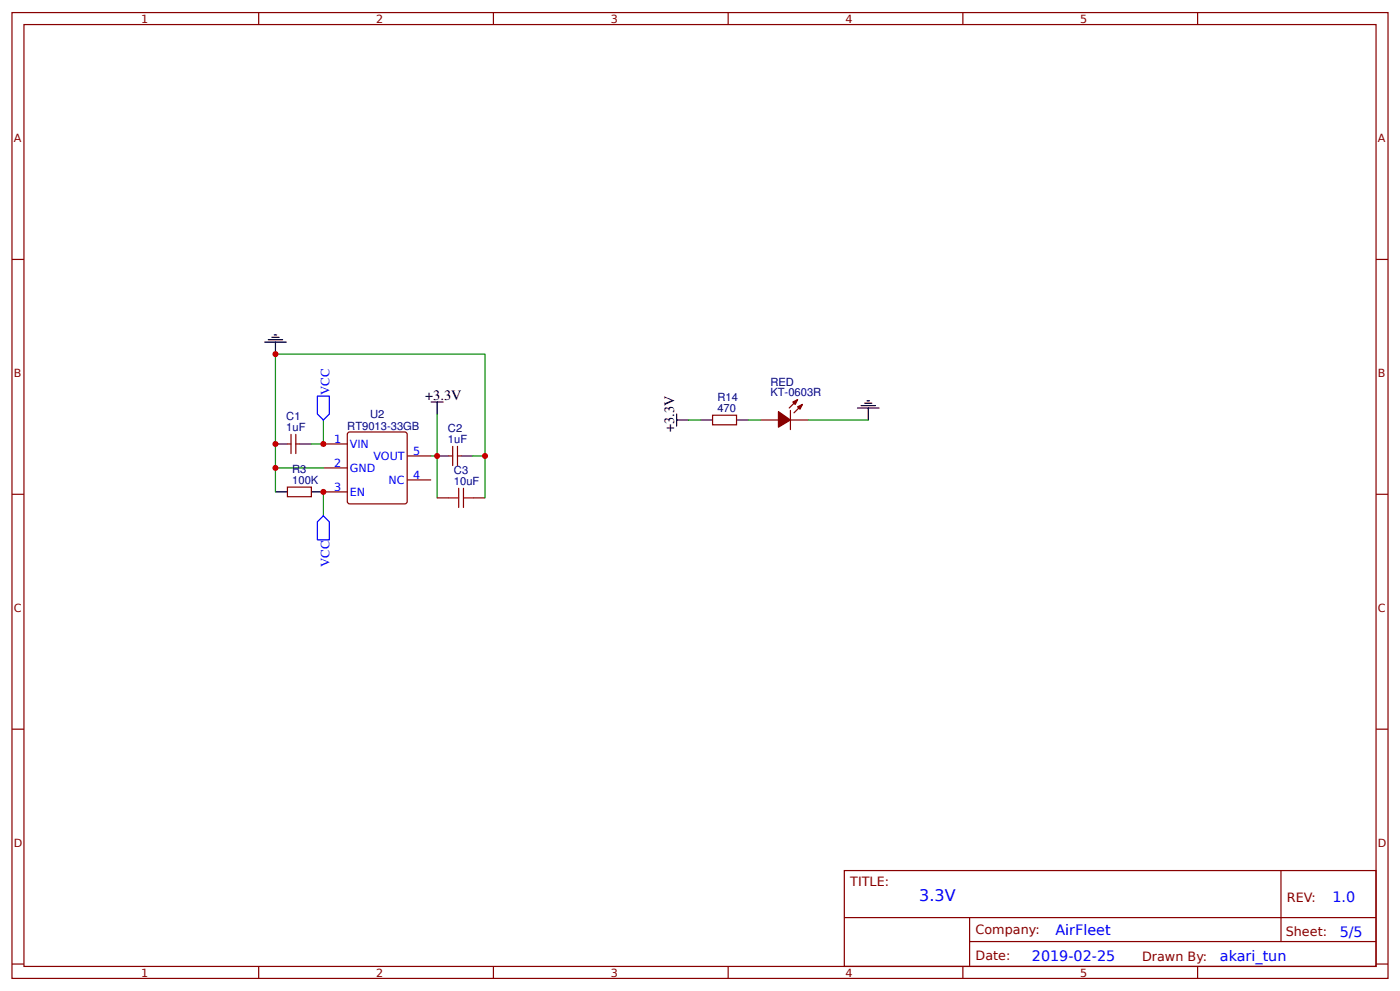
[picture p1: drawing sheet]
<svg xmlns="http://www.w3.org/2000/svg" width="309mm" height="219mm" viewBox="0 0 309 219" stroke-linecap="round" stroke-linejoin="round" font-family="sans-serif">
<g fill="none" stroke="#800" stroke-width=".26">
<path d="M2.6 2.8h304.1v213.2h-304.1zM5.3 5.4h298.7v208h-298.7zM57.1 2.8v2.6M109 2.8v2.6M160.9 2.8v2.6M212.7 2.8v2.6M264.6 2.8v2.6M2.6 57.3h2.7M304 57.3h2.7M63.5 98h.8M64.3 95.9v4.2M65.4 98h.7"/>
<path d="M65.4 95.9v4.2M71.4 98h5.3M76.8 95.6l.5-.2h12.1l.5 .2 .1 15.1-.3 .5-12.4 .1-.5-.3zM100 98.6v4.2M101.1 98.6v4.2M157.4 91.7h5.3v2.1h-5.3zM168 92.7h4M174.6 92.7h4M174.6 90.6v4.3M176.2 88.2l-1.8 1.9M177.3 89.3l-1.9 1.8M2.6 109.1h2.7"/>
<path d="M63.5 107.6h5.3v2.1h-5.3zM71.4 103.3h5.3M71.4 108.6h5.3M90 106h5.2M90 100.7h5.2M96.6 109.9h2.6M99.2 100.7h.8M101.1 100.7h.8M104.5 109.9h2.7M304 109.1h2.7M2.6 161h2.7M304 161h2.7"/>
<path d="M186.5 192.2h117.5v21.2h-117.5zM283 192.2v15.7M2.6 212.9h2.7M57.1 213.4v2.6M109 213.4v2.6M160.9 213.4v2.6M186.6 202.6h117.3M212.7 213.4v2.6M214.2 207.9h89.7M214.2 202.6v10.6M264.6 213.4v2.6M304 212.9h2.7"/>
</g>
<path d="M71.4 92.7v5.3h-2.6M96.6 91.4v18.5M152.1 92.7h2.7M165.4 92.7h2.6M178.6 92.7h13.2M60.9 103.3h10.5M71.4 108.6v5.3M95.2 100.7h1.4M104.5 100.7h2.7v9.2M107.2 100.7v-22.5h-46.3v30.4" fill="none" stroke="#080" stroke-width=".26"/>
<g fill="none" stroke="#000" stroke-width=".26">
<path d="M58.5 75.5h4.7M59.3 75h3.1M60.1 74.5h1.5M60.6 74h.5M60.9 75.5v2.7M60.9 98h2.6M66.1 98h2.7M95.2 88.8h2.7M96.6 88.8v2.6M149.5 92.7h2.6M149.5 91.4v2.7M154.8 92.7h2.6"/>
<path d="M162.7 92.7h2.7M189.4 90.1h4.8M190.2 89.6h3.2M191 89h1.6M191.6 88.5h.5M191.8 90.1v2.6M60.9 108.6h2.6M68.8 108.6h2.6M96.6 100.7h2.6M101.9 100.7h2.6"/>
</g>
<path d="M99.2 109.9h2.1M101.3 107.8v4.3M102.4 109.9h2.1M102.4 107.8v4.3" fill="none" stroke="#a00000" stroke-width=".26"/>
<path d="M70.1 87.4h2.7v4l-1.4 1.3-1.3-1.3zM71.4 113.9l1.4 1.3v4h-2.7v-4z" fill="none" stroke="#00f" stroke-width=".26"/>
<g fill="#800" stroke="#800" stroke-width=".26">
<path d="M176.2 89.8l1.1-.5-.6 1.1z"/>
<path d="M175.2 88.8l1-.6-.5 1.1z"/>
<path d="M172 90.9l2.6 1.8-2.6 1.6z"/>
</g>
<g fill="#c00">
<circle cx="60.9" cy="78.2" r=".66"/>
<circle cx="107.2" cy="100.7" r=".66"/>
<circle cx="60.9" cy="103.3" r=".66"/>
<circle cx="96.6" cy="100.7" r=".66"/>
<circle cx="60.9" cy="98" r=".66"/>
<circle cx="71.4" cy="108.6" r=".66"/>
<circle cx="71.4" cy="98" r=".66"/>
</g>
<text font-size="3.5" fill="#00f" x="203.1" y="199">3.3V</text>
<g font-size="3.2">
<text x="93.9" y="88.2">+3.3V</text>
<text x="149" y="95.4" transform="rotate(-90 149 95.4)">+3.3V</text>
</g>
<g font-size="3.2" fill="#00f">
<text x="294.4" y="199.2">1.0</text>
<text x="233.2" y="206.3">AirFleet</text>
<text x="296" y="206.9">5/5</text>
<text x="228" y="212.2">2019-02-25</text>
<text x="269.5" y="212.1">akari_tun</text>
</g>
<g font-size="2.8" fill="#00f">
<text x="72.8" y="87.2" transform="rotate(-90 72.8 87.2)">VCC</text>
<text x="72.8" y="125.2" transform="rotate(-90 72.8 125.2)">VCC</text>
</g>
<g font-size="2.8" fill="#800">
<text x="187.9" y="195.7">TITLE:</text>
<text x="284.3" y="199.2">REV:</text>
<text x="215.5" y="206.3">Company:</text>
<text x="284.1" y="206.8">Sheet:</text>
<text x="215.5" y="212.1">Date:</text>
<text x="252.3" y="212.1">Drawn By:</text>
</g>
<g font-size="2.5" fill="#800">
<text x="31.2" y="5">1</text>
<text x="83.1" y="5">2</text>
<text x="134.9" y="5">3</text>
<text x="186.8" y="5">4</text>
<text x="238.7" y="5">5</text>
<text x="3" y="31.4">A</text>
<text x="304.4" y="31.4">A</text>
<text x="3" y="83.2">B</text>
<text x="304.4" y="83.2">B</text>
<text x="3" y="135.1">C</text>
<text x="304.4" y="135.1">C</text>
<text x="3" y="186.9">D</text>
<text x="304.4" y="186.9">D</text>
<text x="31.2" y="215.6">1</text>
<text x="83.1" y="215.6">2</text>
<text x="134.9" y="215.6">3</text>
<text x="186.8" y="215.6">4</text>
<text x="238.7" y="215.6">5</text>
</g>
<g font-size="2.5" fill="#000080">
<text x="158.5" y="88.5">R14</text>
<text x="170.2" y="85.2">RED</text>
<text x="170.2" y="87.4">KT-0603R</text>
<text x="63.2" y="95.1">1uF</text>
<text x="63.2" y="92.7">C1</text>
<text x="76.7" y="95">RT9013-33GB</text>
<text x="81.8" y="92.2">U2</text>
<text x="99" y="95.4">C2</text>
<text x="158.5" y="90.9">470</text>
<text x="99" y="97.8">1uF</text>
<text x="64.6" y="106.8">100K</text>
<text x="64.6" y="104.4">R3</text>
<text x="100.3" y="107">10uF</text>
<text x="100.3" y="104.6">C3</text>
</g>
<g font-size="2.5" fill="#00f">
<text x="73.8" y="97.8">1</text>
<text x="77.3" y="98.8">VIN</text>
<text x="82.5" y="101.5">VOUT</text>
<text x="91.3" y="100.4">5</text>
<text x="73.8" y="103.1">2</text>
<text x="77.3" y="104.1">GND</text>
<text x="85.9" y="106.8">NC</text>
<text x="91.3" y="105.7">4</text>
<text x="73.8" y="108.3">3</text>
<text x="77.3" y="109.4">EN</text>
</g>
</svg>
